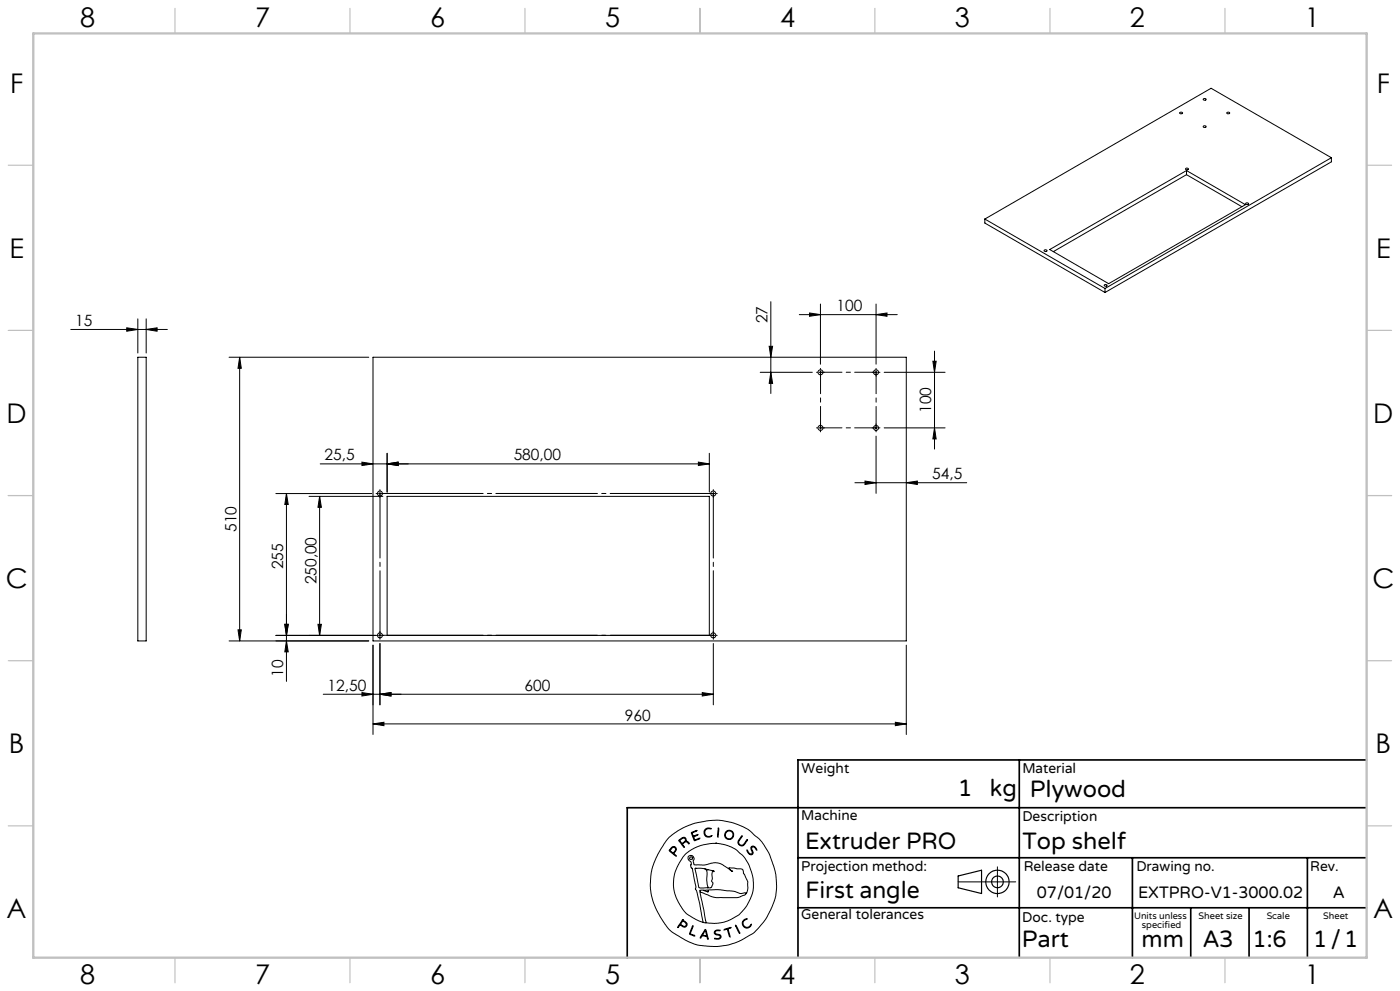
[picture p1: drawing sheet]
<svg xmlns="http://www.w3.org/2000/svg" width="420mm" height="297mm" viewBox="0 0 420 297" stroke-linecap="round" stroke-linejoin="round" font-family="sans-serif">
<g fill="none" stroke="#000" stroke-width=".3">
<path d="M353.9 33.8l.7-.1a.28 .28 0 0 1 .1 .4 .28 .28 0 0 1-.4 0zM361 29.7l.4-.2a.33 .33 0 0 1 .4 .2 .33 .33 0 0 1-.1 .4 .33 .33 0 0 1-.5-.1l-.2-.1zM361.1 37.7h.2a.29 .29 0 0 1 .4 0 .29 .29 0 0 1 0 .4l-.3 .1a.27 .27 0 0 1-.4-.1 .27 .27 0 0 1 .1-.4zM368 33.8l.6-.2 .3 .3-.6 .2zM355.7 50.5l.7-.1a.3 .3 0 0 1 0 .5 .3 .3 0 0 1-.4 0l-.3-.2zM356 51.1v1.2M356 52.3l-40 23.1M356 52.3l16.6 9.6M399.4 47.3l-67.9 39.2M399.4 47.3l-36.1-20.8-67.8 39.1M399.4 47.3v1.2l-67.9 39.2M295.5 65.6l36 20.9"/>
<path d="M295.5 65.6v1.2l36 20.9M313.3 75l.4-.1a.33 .33 0 0 1 .4 .1 .33 .33 0 0 1-.2 .5 .33 .33 0 0 1-.4-.2l-.3-.1zM314.9 74.8l41.1-23.7 17.6 10.2-41 23.7zM373.7 60.9l.5-.1a.33 .33 0 0 1 .4 .2 .33 .33 0 0 1-.2 .4 .33 .33 0 0 1-.4-.1l-.3-.2zM21.2 98.7h29M38 98.2l3.3 .5-3.3 .6zM41.3 95.6v10.2M43.9 98.7l3.2-.5v1.1zM43.9 95.6v10.2M231.2 90.4v27.5M239.8 94.3h29.4M242.9 93.8l3.2 .5-3.2 .5z"/>
<path d="M246.1 91.1v18M262.8 94.3l3.3-.5v1zM262.8 91.1v18M331.4 85.3h.3a.3 .3 0 0 1 .4 .3 .3 .3 0 0 1-.4 .2 .28 .28 0 0 1-.4-.1 .28 .28 0 0 1 .1-.4zM331.5 86.5v1.2M41.3 107.1h2.6v85h-2.6zM68.7 107.1h41.9M71.9 107.1l.5 3.3h-1zM71.9 107.1v85M111.9 107.1h160v85h-160zM228.1 111.6h15.6M230.8 103.8h1l-.6 3.3z"/>
<path d="M231.2 111.6l.6 3.3h-1zM245 111.6h.3M245.7 111.6h.9M246.1 110.4v.3M246.1 111.2v.8M246.1 112.4v.3M247 111.6h.3M261.7 111.6h.3M262.4 111.6h.8M262.8 110.4v.3M262.8 111.2v.8M262.8 112.4v.3"/>
<path d="M263.7 111.6h.3M265.3 111.6h18.2M279.9 108.3h.9l-.4 3.3zM280.4 105.2v29.4M96.1 139h116.7M108.6 138.5l3.3 .5-3.3 .5zM116.1 139l3.4-.5v1zM116.1 135.9v11.6M209.5 138.5l3.3 .5-3.3 .5zM212.8 135.9v11.6M245 128.2h.3M245.7 128.2h.9"/>
<path d="M246.1 127.1v.3M246.1 127.8v.9M246.1 129.1v.3M247 128.2h.3M261.7 128.2h.3M262.4 128.2h.8M262.8 127.1v.3M262.8 127.8v.9M262.8 129.1v.3M262.8 130.7v17.1M263.7 128.2h.3M265.3 128.2h18.2"/>
<path d="M280.4 128.2l.4 3.3h-.9zM82.8 147.9h28.7M85.9 147.9l.6 3.3h-1.1zM85.9 147.9v56.3M92.7 148.8h22.2M95.9 148.8l.5 3.2h-1zM95.9 148.8v41.6M112.8 147.9h.3M113.6 147.9h.8M114 146.8v.3M114 147.5v.8M114 148.8v.3"/>
<path d="M114.8 147.9h.3M212.8 147.9h.3M213.6 147.9h.8M214 146.8v.3M214 147.5v.8M214 148.8v.3M214.8 147.9h.4M256.5 144.7h33.5M259.5 144.2l3.3 .5-3.3 .5zM271.9 144.7l3.3-.5v1zM68.7 192.1h41.9M71.4 188.8h1l-.5 3.3z"/>
<path d="M82.8 190.4h29.9M85.4 187.1h1.1l-.6 3.3zM85.9 192.1l.6 3.3h-1.1zM95.4 187.1h1l-.5 3.3zM111.9 193.4v26.7M112.8 190.4h.3M113.6 190.4h.8M114 189.2v.4M114 190v.8M114 191.3v.3M114 192.9v18.3M114.8 190.4h.3"/>
<path d="M212.8 190.4v-41.6h-96.7v41.6h97M213.6 190.4h.8M214 189.2v.4M214 190v.8M214 191.3v.3M214 192.9v18.3M214.8 190.4h.4M271.9 193.4v26.7M108.6 207.6l3.3 .5-3.3 .5zM111.9 217l3.3-.5v1zM111.9 217h160M114 208.1l3.3-.5v1z"/>
<path d="M210.7 207.6l3.3 .5-3.3 .5zM214 208.1h-117M268.6 216.5l3.3 .5-3.3 .5zM200.8 250.9l3.7-2.6 3.3-1.4 4.7-.9 3.2-.2 3.9 .7 3.2 1.2 2.1 1.2 2.7 2.3 1.4 1.8 1.9 3.3 1.7 4.8 .4 4.2-.3 3.3-1 3-2.1 4-1.3 1.6a16.3 16.3 0 0 1-6.5 4.8l-3.4 1.2-3.2 .5-6.1-.5-3.5-1.5-3.8-2.2-1.2-1.1-1.1-1.5-2.1-3.4-1.3-2.9-.8-3-.2-2.7 .3-3.6 .9-2.9 2-4zM201.2 254.2l.7-.5 .6 .1 .4 .7-.2 .6a.57 .57 0 0 0-.4 .5 .57 .57 0 0 0 .3 .5l.2 .5-1.5-1.2a.48 .48 0 0 1-.4-.7zM201.6 254.2l.4-.3 .5 .2 .2 .6-.3 .5a.58 .58 0 0 1-.6 .4 .58 .58 0 0 1-.5-.5l-.2-.3zM203.7 251.7l.9-.6 .8-.1 .4 .3v.8l.7 .3 .3 .5-.8-.6-.6 .2a.58 .58 0 0 0-.6 .5 .58 .58 0 0 0 .4 .6v.4l-1.5-2zM204 251.8l1.1-.7 .5 .5-.1 .5-.9 .7zM207.4 249.5l1.7-.5-1 .4a.56 .56 0 0 0-.2 .9 .56 .56 0 0 0 .9 0l.6-.1-.9 .4a.47 .47 0 0 0-.4 .4 .47 .47 0 0 0 .3 .5l.1 .2 1.5-.5-1.7 .8zM208.8 249h.1M211.4 248.7l.8-.5 1.1 .1v.2l-.8-.1-.6 .1-.5 1 .2 .7 .6 .4 .6 .1 .7-.3a.42 .42 0 0 1-.2 .4 .42 .42 0 0 1-.4 .1l-.9-.1-.5-.4-.3-.7zM214.7 252.7h.1"/>
<path d="M214.7 252.7l2.7 .4 1.9 .7 1.4 .8 2.5 2.2 1.5 2.4 .9 2.8 .4 1.6v2.8l-.5 2.1-1.3 2.7-2.5 3-2.6 1.4-1.9 .8-2.8 .4-2.5-.3M214.7 252.7l-3.7 .5-3.4 1.3-2.3 1.8-2.2 3.6-.9 2.9-.1 3.5 .7 2.7 2.4 4a14.5 14.5 0 0 0 5.8 3.5M215.5 248.2l.1 .9-.2 1.7-.1 .1zM222.5 250.5l.2 .1-1.1 1.8 .2 .5 .6 .4a2.9 2.9 0 0 0 1.8-1.7v.3l-1.1 1.5-.5 .1-.7-.1-.4-.5-.1-.6zM224.1 254.8h.1l.8 1.1 .4 .1 .3-.3-.5-1.4 .3-.6h.9l.6 .9-.1 .2-.8-1-.5 .1-.1 .5 .5 1.2-.6 .6-.6-.2zM299.2 259.8v9M204.6 275.8l.9 .4 .6 .7-.3 .8h-.9a.69 .69 0 0 0-.8-.4 .69 .69 0 0 0-.6 .6l-.2 .1zM204.8 276.1l.6 .2 .4 .5v.5l-.2 .3h-.6l-.8-.6zM204.8 275.7h.1M204.9 276h.1M207.8 277.5a.5 .5 0 0 1-.1 .8l-.4 1a.51 .51 0 0 0-.1 .6 .51 .51 0 0 0 .6 .2l.6 .3a.39 .39 0 0 1-.4 .2 .39 .39 0 0 1-.3-.3l-.7-.2a1.96 1.96 0 0 1 .5-1.9zM208.5 260.3l1 5a.74 .74 0 0 0 1 .8h1.6"/>
<path d="M208.5 260.2l2.4 .1 3.3 .9-.4-.2-.2 .9 .1 1.5-.2 .7 .4 .4-.1 .6-.4 .9-1.3 .1M208.5 260.2v.1M208.6 260.2h.1M210 267.3l1.9 9.2M210 267.3l3.5 1.4 1.4 .3h6.3l2.2-.8 .4-.3M211 276.5h.9M211.1 266.8h-1.1v.5M211.3 260.3a2.03 2.03 0 0 1 .8 2.7v2l.3 .8-.3 .3M211.5 278.7h.3l.2 .6 .5 2-.1 .2-.2-.2a.78 .78 0 0 0-1-.8 .82 .82 0 0 0-1 .6l-.1-.3zM211.5 279l-.3 .5a.47 .47 0 0 0-.3 .7 .47 .47 0 0 0 .7 .2l.3-.1-.3-1.3M211.5 279h.1M212.2 260.7h.1"/>
<path d="M212.5 266.7h3.5l4.4 .5 1.7 .6 1.2-.2a.3 .3 0 0 1 .4-.1 .3 .3 0 0 1 .1 .4M212.5 266.7v.6l-1.4-.5M212.5 266.7l-1.4 .1M214.5 279l.6-.3 .9 .1-1.3 .3-.2 .5 .3 .3 1.3 .4 .2 .4-.2 .5-.6 .3-1.1-.2v-.1h1.3l.4-.3-.2-.5-1.4-.4-.2-.4zM217.2 278.5l2.1-.5-.9 .4 .6 2.4-.8-2.3-.8 .2zM220.7 277.3l1.2 2.2v.2zM223 275.8l.6-.4h.6l-.8 .4-.5 .6 .1 .6 .3 .6 1 .3 1.1-.9-.2 .6-1 .6-1.1-.5-.4-.8zM223.8 267.9l.5-1.5v-2.1l-1.3-2.6-.1-1-.4-.3-3.8-.3 1 1.1-3-2.1-1.6-.5h-1.1l-2.7 .7-3-.1-.3-1 .2-.7-.2-.7-.7-.4-.7 .2-.2 .7 1 1.1-.1 1.4 .4 .5 1.1 5.4-.2 .8 .4 .4 .7 3.1 1.3 6.5M287.4 264.3h17.3"/>
<circle cx="246.1" cy="111.6" r=".74"/>
<circle cx="262.8" cy="111.6" r=".75"/>
<circle cx="246.2" cy="128.3" r=".75"/>
<circle cx="262.8" cy="128.2" r=".76"/>
<circle cx="114" cy="147.9" r=".74"/>
<circle cx="214" cy="147.9" r=".75"/>
<circle cx="114" cy="190.4" r=".74"/>
<circle cx="214" cy="190.4" r=".75"/>
<circle cx="207.3" cy="257.2" r=".44"/>
<circle cx="218.7" cy="250.2" r="1.16"/>
<circle cx="218.7" cy="250.2" r="1.39"/>
</g>
<g fill="none" stroke="#000" stroke-width=".35">
<path d="M287.4 262.5l7.1-1.7v7l-7.1-1.7z"/>
<circle cx="299.2" cy="264.3" r="3.5"/>
<circle cx="299.2" cy="264.3" r="1.75"/>
</g>
<path d="M246.2 111.6v16.6M262.8 111.6h-16.6M246.2 128.2h16.6M262.8 128.2v-16.6" fill="none" stroke="#000" stroke-width=".3" stroke-dasharray="30.5 1.3 1.3 1.3" stroke-dashoffset="24.1"/>
<path d="M114 147.9v42.5M214 190.4v-42.5" fill="none" stroke="#000" stroke-width=".3" stroke-dasharray="30.5 1.3 1.3 1.3" stroke-dashoffset="11.1"/>
<path d="M214 147.9h-100M114 190.4h100" fill="none" stroke="#000" stroke-width=".3" stroke-dasharray="30.5 1.3 1.3 1.3" stroke-dashoffset="-.5"/>
<path d="M305.8 227.7v59.2M410 227.7h-170.6v59.2M239.4 257.1h170.3M339.7 257.1v29.9M392.2 257.1v29.8M409.7 242.1h-221.5v45M239.4 272.1h170.6M357.2 272.1v14.8M374.7 272.1v14.8" fill="none" stroke="#000" stroke-width=".5"/>
<g fill="none" stroke="#c0c0c0" stroke-width=".35">
<path d="M52.5 2.5v7.5M105 2.5v7.5M157.5 2.5v7.5M210 2.5v7.5M262.5 2.5v7.5M315 2.5v7.5M367.5 2.5v7.5M2.5 49.5h7.5M410 49.5h7.5M2.5 99h7.5M410 99h7.5M2.5 148.5h7.5"/>
<path d="M410 148.5h7.5M2.5 198h7.5M410 198h7.5M2.5 247.5h7.5M410 247.5h7.5M52.5 287v7.5M105 287v7.5M157.5 287v7.5M210 287v7.5M262.5 287v7.5M315 287v7.5M367.5 287v7.5"/>
</g>
<path d="M10 10h400v277h-400z" fill="none" stroke="#c0c0c0" stroke-width=".7"/>
<g fill="#000">
<path d="M38 98.2l3.3 .5-3.3 .6zM43.9 98.7l3.2-.5v1.1z"/>
<path d="M262.8 94.3l3.3-.5v1zM242.9 93.8l3.2 .5-3.2 .5z"/>
<path d="M71.9 107.1l.5 3.3h-1zM71.4 188.8h1l-.5 3.3z"/>
<path d="M231.2 111.6l.6 3.3h-1zM230.8 103.8h1l-.6 3.3z"/>
<path d="M116.1 139l3.4-.5v1zM209.5 138.5l3.3 .5-3.3 .5z"/>
<path d="M116.1 139l3.4-.5v1zM108.6 138.5l3.3 .5-3.3 .5zM114 208.1l3.3-.5v1zM108.6 207.6l3.3 .5-3.3 .5z"/>
<path d="M280.4 128.2l.4 3.3h-.9zM279.9 108.3h.9l-.4 3.3z"/>
<path d="M85.9 147.9l.6 3.3h-1.1zM85.4 187.1h1.1l-.6 3.3z"/>
<path d="M95.9 148.8l.5 3.2h-1zM95.4 187.1h1l-.5 3.3z"/>
<path d="M259.5 144.2l3.3 .5-3.3 .5zM271.9 144.7l3.3-.5v1z"/>
<path d="M85.9 192.1l.6 3.3h-1.1zM85.4 187.1h1.1l-.6 3.3z"/>
<path d="M111.9 217l3.3-.5v1zM268.6 216.5l3.3 .5-3.3 .5z"/>
<path d="M114 208.1l3.3-.5v1zM210.7 207.6l3.3 .5-3.3 .5z"/>
</g>
<g font-size="8.1">
<text x="24" y="8">8</text>
<text x="76.5" y="8">7</text>
<text x="129" y="8">6</text>
<text x="181.5" y="8">5</text>
<text x="234" y="8">4</text>
<text x="286.5" y="8">3</text>
<text x="339" y="8">2</text>
<text x="391.5" y="8">1</text>
<text x="3" y="27.7">F</text>
<text x="413" y="27.7">F</text>
<text x="2.8" y="77.2">E</text>
<text x="412.8" y="77.2">E</text>
<text x="2" y="126.7">D</text>
<text x="412" y="126.7">D</text>
<text x="1.7" y="176.2">C</text>
<text x="411.7" y="176.2">C</text>
<text x="2.7" y="225.7">B</text>
<text x="412.7" y="225.7">B</text>
<text x="2" y="275.2">A</text>
<text x="412" y="275.2">A</text>
<text x="24" y="295">8</text>
<text x="76.5" y="295">7</text>
<text x="129" y="295">6</text>
<text x="181.5" y="295">5</text>
<text x="234" y="295">4</text>
<text x="286.5" y="295">3</text>
<text x="339" y="295">2</text>
<text x="391.5" y="295">1</text>
</g>
<g font-size="7.1">
<text x="287.4" y="238.5">1</text>
<text x="297" y="238.5">kg</text>
<text x="308.9" y="239">Plywood</text>
<text x="241.5" y="254.4">Extruder PRO</text>
<text x="306.7" y="254.4">Top shelf</text>
<text x="241.6" y="269.2">First angle</text>
<text x="306.6" y="283.9">Part</text>
<text x="342.5" y="283.9">mm</text>
<text x="360.9" y="283.8">A3</text>
<text x="375.7" y="283.9">1:6</text>
<text x="393.9" y="283.9">1/1</text>
</g>
<g font-size="4.9">
<text x="311.1" y="269.1">07/01/20</text>
<text x="341.4" y="269.1">EXTPRO-V1-3000.02</text>
<text x="400" y="269.1">A</text>
</g>
<g font-size="4.7">
<text x="251" y="93.3">100</text>
<text x="22.5" y="97.7">15</text>
<text x="230.3" y="96.9" transform="rotate(-90 230.3 96.9)">27</text>
<text x="279.4" y="123.8" transform="rotate(-90 279.4 123.8)">100</text>
<text x="97.4" y="138">25,5</text>
<text x="154.1" y="138">580,00</text>
<text x="279.7" y="143.6">54,5</text>
<text x="70.9" y="159.4" transform="rotate(-90 70.9 159.4)">510</text>
<text x="85" y="170.6" transform="rotate(-90 85 170.6)">255</text>
<text x="94.9" y="175.1" transform="rotate(-90 94.9 175.1)">250,00</text>
<text x="85" y="202.9" transform="rotate(-90 85 202.9)">10</text>
<text x="98.3" y="207">12,50</text>
<text x="157.3" y="207">600</text>
<text x="187.5" y="215.9">960</text>
</g>
<g font-size="4.2">
<text x="240.5" y="231.7">Weight</text>
<text x="306.7" y="231.7">Material</text>
<text x="240.4" y="245.9">Machine</text>
<text x="306.7" y="246.1">Description</text>
<text x="240.4" y="261.1">Projection method:</text>
<text x="307.1" y="261">Release date</text>
<text x="340.9" y="261">Drawing no.</text>
<text x="393.1" y="261">Rev.</text>
<text x="240.4" y="275.6">General tolerances</text>
<text x="306.7" y="276.3">Doc. type</text>
</g>
<g font-size="2.8">
<text x="340.2" y="275.3">Units unless</text>
<text x="359.6" y="275.3">Sheet size</text>
<text x="380" y="275.3">Scale</text>
<text x="396.9" y="275.3">Sheet</text>
<text x="342.6" y="278.2">specified</text>
</g>
</svg>
